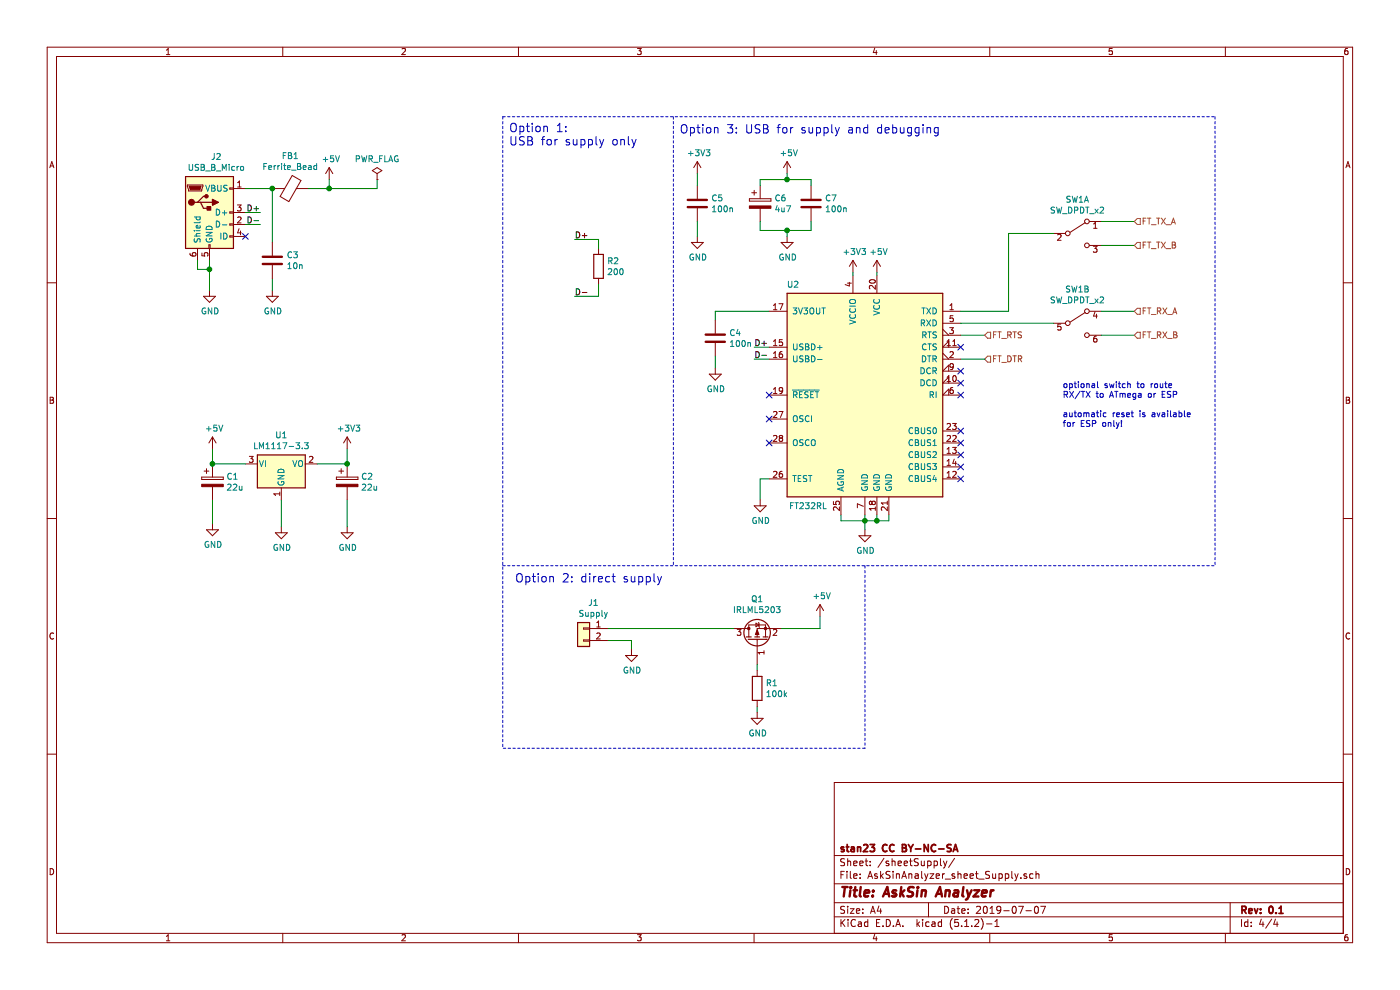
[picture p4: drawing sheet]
EESchema Schematic File Version 4
LIBS:AskSinAnalyzer-cache
EELAYER 29 0
EELAYER END
$Descr A4 11693 8268
encoding utf-8
Sheet 4 4
Title "AskSin Analyzer"
Date "2019-07-07"
Rev "0.1"
Comp "stan23 CC BY-NC-SA"
Comment1 ""
Comment2 ""
Comment3 ""
Comment4 ""
$EndDescr
$Comp
L power:+5V #PWR?
U 1 1
P 6850 5150
AR Path="/5D5AF198" Ref="#PWR?"  Part="1" 
AR Path="/5D5AE549/5D5AF198" Ref="#PWR01"  Part="1" 
F 0 "#PWR01" H 6850 5000 50  0001 C CNN
F 1 "+5V" H 6865 5323 50  0000 C CNN
F 2 "" H 6850 5150 50  0001 C CNN
F 3 "" H 6850 5150 50  0001 C CNN
	1    6850 5150
	1    0    0    -1  
$EndComp
$Comp
L Regulator_Linear:LM1117-3.3 U1
U 1 1
P 2350 3875
F 0 "U1" H 2350 4117 50  0000 C CNN
F 1 "LM1117-3.3" H 2350 4026 50  0000 C CNN
F 2 "TO_SOT_Packages_SMD:SOT-223" H 2350 3875 50  0001 C CNN
F 3 "http://www.ti.com/lit/ds/symlink/lm1117.pdf" H 2350 3875 50  0001 C CNN
	1    2350 3875
	1    0    0    -1  
$EndComp
$Comp
L power:GND #PWR06
U 1 1
P 2350 4400
F 0 "#PWR06" H 2350 4150 50  0001 C CNN
F 1 "GND" H 2355 4227 50  0000 C CNN
F 2 "" H 2350 4400 50  0001 C CNN
F 3 "" H 2350 4400 50  0001 C CNN
	1    2350 4400
	1    0    0    -1  
$EndComp
$Comp
L power:+5V #PWR02
U 1 1
P 1775 3750
F 0 "#PWR02" H 1775 3600 50  0001 C CNN
F 1 "+5V" H 1790 3923 50  0000 C CNN
F 2 "" H 1775 3750 50  0001 C CNN
F 3 "" H 1775 3750 50  0001 C CNN
	1    1775 3750
	1    0    0    -1  
$EndComp
$Comp
L power:+3V3 #PWR03
U 1 1
P 2900 3750
F 0 "#PWR03" H 2900 3600 50  0001 C CNN
F 1 "+3V3" H 2915 3923 50  0000 C CNN
F 2 "" H 2900 3750 50  0001 C CNN
F 3 "" H 2900 3750 50  0001 C CNN
	1    2900 3750
	1    0    0    -1  
$EndComp
Wire Wire Line
	2900 3750 2900 3875
Wire Wire Line
	2900 3875 2650 3875
Wire Wire Line
	2050 3875 1775 3875
Wire Wire Line
	1775 3875 1775 3750
Wire Wire Line
	2350 4175 2350 4400
$Comp
L Device:Q_PMOS_GSD Q1
U 1 1
P 6325 5350
F 0 "Q1" V 6668 5350 50  0000 C CNN
F 1 "IRLML5203" V 6577 5350 50  0000 C CNN
F 2 "TO_SOT_Packages_SMD:SOT-23_Handsoldering" H 6525 5450 50  0001 C CNN
F 3 "~" H 6325 5350 50  0001 C CNN
	1    6325 5350
	0    -1   -1   0   
$EndComp
Wire Wire Line
	6525 5250 6850 5250
Wire Wire Line
	6850 5250 6850 5150
$Comp
L power:GND #PWR08
U 1 1
P 6325 5950
F 0 "#PWR08" H 6325 5700 50  0001 C CNN
F 1 "GND" H 6330 5777 50  0000 C CNN
F 2 "" H 6325 5950 50  0001 C CNN
F 3 "" H 6325 5950 50  0001 C CNN
	1    6325 5950
	1    0    0    -1  
$EndComp
Wire Wire Line
	6325 5900 6325 5950
$Comp
L Device:CP C1
U 1 1
P 1775 4025
F 0 "C1" H 1890 4071 50  0000 L CNN
F 1 "22u" H 1890 3980 50  0000 L CNN
F 2 "Capacitors_Tantalum_SMD:CP_Tantalum_Case-B_EIA-3528-21_Hand" H 1813 3875 50  0001 C CNN
F 3 "~" H 1775 4025 50  0001 C CNN
	1    1775 4025
	1    0    0    -1  
$EndComp
Connection ~ 1775 3875
$Comp
L Device:CP C2
U 1 1
P 2900 4025
F 0 "C2" H 3015 4071 50  0000 L CNN
F 1 "22u" H 3015 3980 50  0000 L CNN
F 2 "Capacitors_Tantalum_SMD:CP_Tantalum_Case-B_EIA-3528-21_Hand" H 2938 3875 50  0001 C CNN
F 3 "~" H 2900 4025 50  0001 C CNN
	1    2900 4025
	1    0    0    -1  
$EndComp
Connection ~ 2900 3875
$Comp
L power:GND #PWR05
U 1 1
P 1775 4375
F 0 "#PWR05" H 1775 4125 50  0001 C CNN
F 1 "GND" H 1780 4202 50  0000 C CNN
F 2 "" H 1775 4375 50  0001 C CNN
F 3 "" H 1775 4375 50  0001 C CNN
	1    1775 4375
	1    0    0    -1  
$EndComp
$Comp
L power:GND #PWR07
U 1 1
P 2900 4400
F 0 "#PWR07" H 2900 4150 50  0001 C CNN
F 1 "GND" H 2905 4227 50  0000 C CNN
F 2 "" H 2900 4400 50  0001 C CNN
F 3 "" H 2900 4400 50  0001 C CNN
	1    2900 4400
	1    0    0    -1  
$EndComp
Wire Wire Line
	2900 4400 2900 4175
Wire Wire Line
	1775 4375 1775 4175
$Comp
L Connector:USB_B_Micro J2
U 1 1
P 1750 1775
F 0 "J2" H 1807 2242 50  0000 C CNN
F 1 "USB_B_Micro" H 1807 2151 50  0000 C CNN
F 2 "myConnectors:USB_Micro" H 1900 1725 50  0001 C CNN
F 3 "~" H 1900 1725 50  0001 C CNN
	1    1750 1775
	1    0    0    -1  
$EndComp
$Comp
L power:GND #PWR010
U 1 1
P 1750 2425
F 0 "#PWR010" H 1750 2175 50  0001 C CNN
F 1 "GND" H 1755 2252 50  0000 C CNN
F 2 "" H 1750 2425 50  0001 C CNN
F 3 "" H 1750 2425 50  0001 C CNN
	1    1750 2425
	1    0    0    -1  
$EndComp
Wire Wire Line
	1750 2425 1750 2250
Wire Wire Line
	1650 2175 1650 2250
Wire Wire Line
	1650 2250 1750 2250
Connection ~ 1750 2250
Wire Wire Line
	1750 2250 1750 2175
Wire Wire Line
	5075 5250 6125 5250
Wire Wire Line
	5275 5350 5275 5425
Wire Wire Line
	5075 5350 5275 5350
$Comp
L power:GND #PWR?
U 1 1
P 5275 5425
AR Path="/5D5AF19E" Ref="#PWR?"  Part="1" 
AR Path="/5D5AE549/5D5AF19E" Ref="#PWR04"  Part="1" 
F 0 "#PWR04" H 5275 5175 50  0001 C CNN
F 1 "GND" H 5280 5252 50  0000 C CNN
F 2 "" H 5275 5425 50  0001 C CNN
F 3 "" H 5275 5425 50  0001 C CNN
	1    5275 5425
	1    0    0    -1  
$EndComp
$Comp
L Connector_Generic:Conn_01x02 J?
U 1 1
P 4875 5250
AR Path="/5D5AF192" Ref="J?"  Part="1" 
AR Path="/5D5AE549/5D5AF192" Ref="J1"  Part="1" 
F 0 "J1" H 4793 5467 50  0000 C CNN
F 1 "Supply" H 4793 5376 50  0000 C CNN
F 2 "Pin_Headers:Pin_Header_Straight_1x02_Pitch2.54mm" H 4875 5250 50  0001 C CNN
F 3 "~" H 4875 5250 50  0001 C CNN
	1    4875 5250
	-1   0    0    -1  
$EndComp
$Comp
L power:+5V #PWR?
U 1 1
P 2750 1500
AR Path="/5D5C6E92" Ref="#PWR?"  Part="1" 
AR Path="/5D5AE549/5D5C6E92" Ref="#PWR09"  Part="1" 
F 0 "#PWR09" H 2750 1350 50  0001 C CNN
F 1 "+5V" H 2765 1673 50  0000 C CNN
F 2 "" H 2750 1500 50  0001 C CNN
F 3 "" H 2750 1500 50  0001 C CNN
	1    2750 1500
	1    0    0    -1  
$EndComp
Wire Wire Line
	2050 1575 2275 1575
$Comp
L Device:R R2
U 1 1
P 5000 2225
F 0 "R2" H 5070 2271 50  0000 L CNN
F 1 "200" H 5070 2180 50  0000 L CNN
F 2 "Resistors_SMD:R_0805_HandSoldering" V 4930 2225 50  0001 C CNN
F 3 "~" H 5000 2225 50  0001 C CNN
	1    5000 2225
	1    0    0    -1  
$EndComp
Wire Wire Line
	2050 1775 2175 1775
Wire Wire Line
	2050 1875 2175 1875
NoConn ~ 2050 1975
$Comp
L Interface_USB:FT232RL U2
U 1 1
P 7225 3300
F 0 "U2" H 6625 4225 50  0000 C CNN
F 1 "FT232RL" H 6750 2375 50  0000 C CNN
F 2 "myHousings:SSOP-28_5.3x10.2mm_Pitch0.65mm_Handsoldering" H 7225 3300 50  0001 C CNN
F 3 "http://www.ftdichip.com/Products/ICs/FT232RL.htm" H 7225 3300 50  0001 C CNN
	1    7225 3300
	1    0    0    -1  
$EndComp
Wire Wire Line
	6325 5600 6325 5550
$Comp
L Device:R R1
U 1 1
P 6325 5750
F 0 "R1" H 6395 5796 50  0000 L CNN
F 1 "100k" H 6395 5705 50  0000 L CNN
F 2 "Resistors_SMD:R_0805_HandSoldering" V 6255 5750 50  0001 C CNN
F 3 "~" H 6325 5750 50  0001 C CNN
	1    6325 5750
	1    0    0    -1  
$EndComp
Wire Notes Line
	7225 4725 7225 6250
Wire Notes Line
	7225 6250 4200 6250
Text Notes 4300 4875 0    70   ~ 0
Option 2: direct supply
Wire Wire Line
	6300 3000 6425 3000
Text Label 2175 1775 2    50   ~ 0
D+
Text Label 2175 1875 2    50   ~ 0
D-
Wire Wire Line
	5000 2075 5000 2000
Wire Wire Line
	5000 2000 4800 2000
Wire Wire Line
	5000 2375 5000 2475
Wire Wire Line
	5000 2475 4800 2475
Text Label 4800 2475 0    50   ~ 0
D-
Text Label 4800 2000 0    50   ~ 0
D+
Text Label 6300 3000 0    50   ~ 0
D-
Text Label 6300 2900 0    50   ~ 0
D+
Wire Wire Line
	6300 2900 6425 2900
$Comp
L Device:Ferrite_Bead FB1
U 1 1
P 2425 1575
F 0 "FB1" V 2151 1575 50  0000 C CNN
F 1 "Ferrite_Bead" V 2242 1575 50  0000 C CNN
F 2 "Resistors_SMD:R_0805_HandSoldering" V 2355 1575 50  0001 C CNN
F 3 "Reichelt: BLM21PG 300" H 2425 1575 50  0001 C CNN
	1    2425 1575
	0    1    1    0   
$EndComp
Connection ~ 2275 1575
Wire Wire Line
	2750 1500 2750 1575
Wire Wire Line
	2750 1575 2575 1575
$Comp
L power:GND #PWR0113
U 1 1
P 2275 2425
F 0 "#PWR0113" H 2275 2175 50  0001 C CNN
F 1 "GND" H 2280 2252 50  0000 C CNN
F 2 "" H 2275 2425 50  0001 C CNN
F 3 "" H 2275 2425 50  0001 C CNN
	1    2275 2425
	1    0    0    -1  
$EndComp
Wire Wire Line
	2275 2425 2275 2325
Wire Wire Line
	2275 2025 2275 1575
$Comp
L Device:C C3
U 1 1
P 2275 2175
F 0 "C3" H 2393 2221 50  0000 L CNN
F 1 "10n" H 2393 2130 50  0000 L CNN
F 2 "Capacitors_SMD:C_0805_HandSoldering" H 2313 2025 50  0001 C CNN
F 3 "~" H 2275 2175 50  0001 C CNN
	1    2275 2175
	1    0    0    -1  
$EndComp
$Comp
L power:GND #PWR0114
U 1 1
P 7225 4425
F 0 "#PWR0114" H 7225 4175 50  0001 C CNN
F 1 "GND" H 7230 4252 50  0000 C CNN
F 2 "" H 7225 4425 50  0001 C CNN
F 3 "" H 7225 4425 50  0001 C CNN
	1    7225 4425
	1    0    0    -1  
$EndComp
Wire Wire Line
	7225 4425 7225 4350
Wire Wire Line
	7325 4300 7325 4350
Wire Wire Line
	7325 4350 7225 4350
Connection ~ 7225 4350
Wire Wire Line
	7225 4350 7225 4300
Wire Wire Line
	7425 4300 7425 4350
Wire Wire Line
	7425 4350 7325 4350
Connection ~ 7325 4350
Wire Wire Line
	7225 4350 7025 4350
Wire Wire Line
	7025 4350 7025 4300
Wire Wire Line
	6425 4000 6350 4000
Wire Wire Line
	6350 4000 6350 4175
$Comp
L power:GND #PWR0115
U 1 1
P 6350 4175
F 0 "#PWR0115" H 6350 3925 50  0001 C CNN
F 1 "GND" H 6355 4002 50  0000 C CNN
F 2 "" H 6350 4175 50  0001 C CNN
F 3 "" H 6350 4175 50  0001 C CNN
	1    6350 4175
	1    0    0    -1  
$EndComp
$Comp
L Device:C C4
U 1 1
P 5975 2825
F 0 "C4" H 6090 2871 50  0000 L CNN
F 1 "100n" H 6090 2780 50  0000 L CNN
F 2 "Capacitors_SMD:C_0805_HandSoldering" H 6013 2675 50  0001 C CNN
F 3 "~" H 5975 2825 50  0001 C CNN
	1    5975 2825
	1    0    0    -1  
$EndComp
Wire Wire Line
	6425 2600 5975 2600
Wire Wire Line
	5975 2600 5975 2675
$Comp
L power:GND #PWR0116
U 1 1
P 5975 3075
F 0 "#PWR0116" H 5975 2825 50  0001 C CNN
F 1 "GND" H 5980 2902 50  0000 C CNN
F 2 "" H 5975 3075 50  0001 C CNN
F 3 "" H 5975 3075 50  0001 C CNN
	1    5975 3075
	1    0    0    -1  
$EndComp
Wire Wire Line
	5975 3075 5975 2975
$Comp
L power:+5V #PWR0117
U 1 1
P 7325 2275
F 0 "#PWR0117" H 7325 2125 50  0001 C CNN
F 1 "+5V" H 7340 2448 50  0000 C CNN
F 2 "" H 7325 2275 50  0001 C CNN
F 3 "" H 7325 2275 50  0001 C CNN
	1    7325 2275
	1    0    0    -1  
$EndComp
$Comp
L power:+3V3 #PWR0118
U 1 1
P 7125 2275
F 0 "#PWR0118" H 7125 2125 50  0001 C CNN
F 1 "+3V3" H 7140 2448 50  0000 C CNN
F 2 "" H 7125 2275 50  0001 C CNN
F 3 "" H 7125 2275 50  0001 C CNN
	1    7125 2275
	1    0    0    -1  
$EndComp
Wire Wire Line
	7125 2275 7125 2300
Wire Wire Line
	7325 2300 7325 2275
Wire Wire Line
	8025 2600 8425 2600
Wire Notes Line
	5625 975  5625 4725
Text Notes 4250 1225 0    70   ~ 0
Option 1: \nUSB for supply only
Text Notes 5675 1125 0    70   ~ 0
Option 3: USB for supply and debugging\n
$Comp
L Device:CP C6
U 1 1
P 6350 1700
F 0 "C6" H 6468 1746 50  0000 L CNN
F 1 "4u7" H 6468 1655 50  0000 L CNN
F 2 "Capacitors_Tantalum_SMD:CP_Tantalum_Case-B_EIA-3528-21_Hand" H 6388 1550 50  0001 C CNN
F 3 "~" H 6350 1700 50  0001 C CNN
	1    6350 1700
	1    0    0    -1  
$EndComp
$Comp
L Device:C C7
U 1 1
P 6775 1700
F 0 "C7" H 6890 1746 50  0000 L CNN
F 1 "100n" H 6890 1655 50  0000 L CNN
F 2 "Capacitors_SMD:C_0805_HandSoldering" H 6813 1550 50  0001 C CNN
F 3 "~" H 6775 1700 50  0001 C CNN
	1    6775 1700
	1    0    0    -1  
$EndComp
Wire Wire Line
	6350 1550 6350 1500
Wire Wire Line
	6350 1500 6575 1500
Wire Wire Line
	6775 1500 6775 1550
Wire Wire Line
	6350 1850 6350 1925
Wire Wire Line
	6350 1925 6575 1925
Wire Wire Line
	6775 1925 6775 1850
$Comp
L power:GND #PWR0119
U 1 1
P 6575 1975
F 0 "#PWR0119" H 6575 1725 50  0001 C CNN
F 1 "GND" H 6580 1802 50  0000 C CNN
F 2 "" H 6575 1975 50  0001 C CNN
F 3 "" H 6575 1975 50  0001 C CNN
	1    6575 1975
	1    0    0    -1  
$EndComp
$Comp
L power:+5V #PWR0120
U 1 1
P 6575 1450
F 0 "#PWR0120" H 6575 1300 50  0001 C CNN
F 1 "+5V" H 6590 1623 50  0000 C CNN
F 2 "" H 6575 1450 50  0001 C CNN
F 3 "" H 6575 1450 50  0001 C CNN
	1    6575 1450
	1    0    0    -1  
$EndComp
Wire Wire Line
	6575 1450 6575 1500
Connection ~ 6575 1500
Wire Wire Line
	6575 1500 6775 1500
Wire Wire Line
	6575 1975 6575 1925
Connection ~ 6575 1925
Wire Wire Line
	6575 1925 6775 1925
$Comp
L Device:C C5
U 1 1
P 5825 1700
F 0 "C5" H 5940 1746 50  0000 L CNN
F 1 "100n" H 5940 1655 50  0000 L CNN
F 2 "Capacitors_SMD:C_0805_HandSoldering" H 5863 1550 50  0001 C CNN
F 3 "~" H 5825 1700 50  0001 C CNN
	1    5825 1700
	1    0    0    -1  
$EndComp
$Comp
L power:GND #PWR0121
U 1 1
P 5825 1975
F 0 "#PWR0121" H 5825 1725 50  0001 C CNN
F 1 "GND" H 5830 1802 50  0000 C CNN
F 2 "" H 5825 1975 50  0001 C CNN
F 3 "" H 5825 1975 50  0001 C CNN
	1    5825 1975
	1    0    0    -1  
$EndComp
$Comp
L power:+3V3 #PWR0122
U 1 1
P 5825 1450
F 0 "#PWR0122" H 5825 1300 50  0001 C CNN
F 1 "+3V3" H 5840 1623 50  0000 C CNN
F 2 "" H 5825 1450 50  0001 C CNN
F 3 "" H 5825 1450 50  0001 C CNN
	1    5825 1450
	1    0    0    -1  
$EndComp
Wire Wire Line
	5825 1450 5825 1550
Wire Wire Line
	5825 1850 5825 1975
$Comp
L Switch:SW_DPDT_x2 SW1
U 1 1
P 9000 1950
F 0 "SW1" H 9000 2235 50  0000 C CNN
F 1 "SW_DPDT_x2" H 9000 2144 50  0000 C CNN
F 2 "Buttons_Switches_THT:SW_CuK_JS202011CQN_DPDT_Straight" H 9000 1950 50  0001 C CNN
F 3 "~" H 9000 1950 50  0001 C CNN
	1    9000 1950
	1    0    0    -1  
$EndComp
$Comp
L Switch:SW_DPDT_x2 SW1
U 2 1
P 9000 2700
F 0 "SW1" H 9000 2985 50  0000 C CNN
F 1 "SW_DPDT_x2" H 9000 2894 50  0000 C CNN
F 2 "Buttons_Switches_THT:SW_CuK_JS202011CQN_DPDT_Straight" H 9000 2700 50  0001 C CNN
F 3 "~" H 9000 2700 50  0001 C CNN
	2    9000 2700
	1    0    0    -1  
$EndComp
Wire Wire Line
	8800 1950 8425 1950
Wire Wire Line
	8425 1950 8425 2600
Wire Wire Line
	8025 2700 8800 2700
Wire Wire Line
	9200 1850 9475 1850
Wire Wire Line
	9200 2050 9475 2050
Wire Wire Line
	9200 2600 9475 2600
Wire Wire Line
	9200 2800 9475 2800
Text HLabel 9475 1850 2    50   Input ~ 0
FT_TX_A
Text HLabel 9475 2050 2    50   Input ~ 0
FT_TX_B
Text HLabel 9475 2600 2    50   Input ~ 0
FT_RX_A
Text HLabel 9475 2800 2    50   Input ~ 0
FT_RX_B
Wire Notes Line
	10150 975  10150 4725
Wire Notes Line
	4200 975  10150 975 
NoConn ~ 8025 3100
NoConn ~ 8025 3200
NoConn ~ 8025 3300
NoConn ~ 6425 3300
NoConn ~ 6425 3500
NoConn ~ 6425 3700
NoConn ~ 8025 4000
NoConn ~ 8025 3900
NoConn ~ 8025 3800
NoConn ~ 8025 3700
NoConn ~ 8025 3600
$Comp
L power:PWR_FLAG #FLG0101
U 1 1
P 3150 1500
F 0 "#FLG0101" H 3150 1575 50  0001 C CNN
F 1 "PWR_FLAG" H 3150 1673 50  0000 C CNN
F 2 "" H 3150 1500 50  0001 C CNN
F 3 "~" H 3150 1500 50  0001 C CNN
	1    3150 1500
	1    0    0    -1  
$EndComp
Wire Wire Line
	3150 1500 3150 1575
Wire Wire Line
	3150 1575 2750 1575
Connection ~ 2750 1575
Text HLabel 8225 3000 2    50   Input ~ 0
FT_DTR
Wire Wire Line
	8225 3000 8025 3000
NoConn ~ 8025 2900
Wire Notes Line
	4200 4725 10150 4725
Wire Notes Line
	4200 975  4200 6250
Text Notes 8875 3575 0    50   ~ 0
optional switch to route \nRX/TX to ATmega or ESP\n\nautomatic reset is available\nfor ESP only!\n
Wire Wire Line
	8025 2800 8225 2800
Text HLabel 8225 2800 2    50   Input ~ 0
FT_RTS
$EndSCHEMATC
